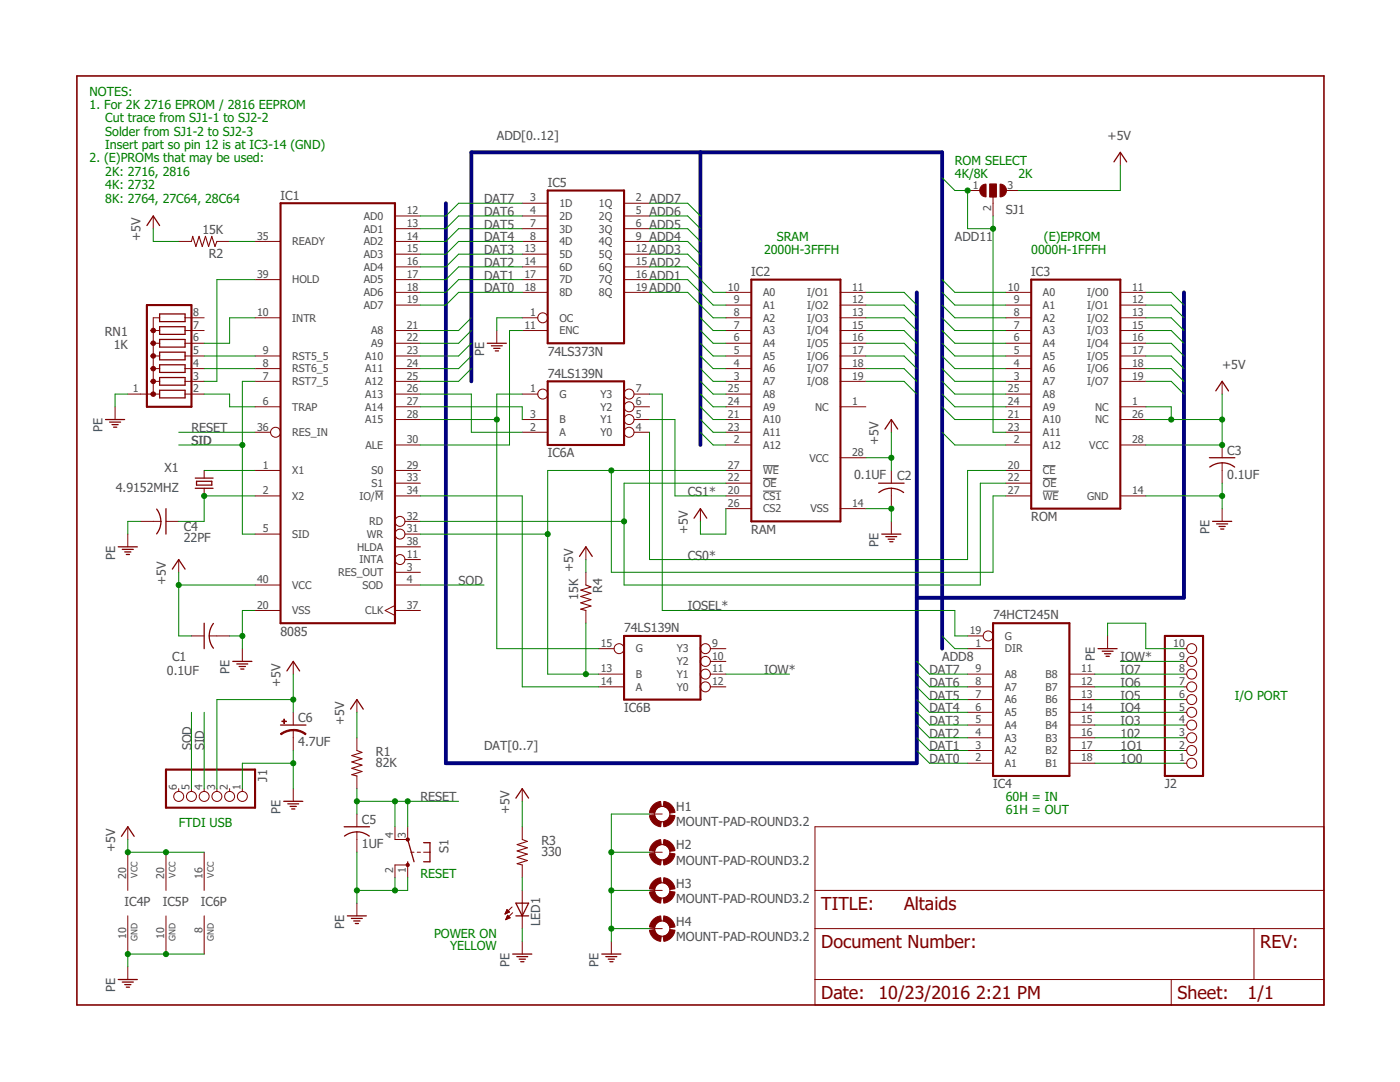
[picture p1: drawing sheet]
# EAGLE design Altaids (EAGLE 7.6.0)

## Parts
C1  0.1UF  C-US025-025X050  [C025-025X050]
C2  0.1UF  C-US025-025X050  [C025-025X050]
C3  0.1UF  C-US025-025X050  [C025-025X050]
C4  22PF  C-US025-025X050  [C025-025X050]
C5  1UF  C-US025-025X050  [C025-025X050]
C6  4.7UF  CAP_POLPTH1  [CPOL-RADIAL-100UF-25V]
H1  MOUNT-PAD-ROUND3.2  [3,2-PAD]
H2  MOUNT-PAD-ROUND3.2  [3,2-PAD]
H3  MOUNT-PAD-ROUND3.2  [3,2-PAD]
H4  MOUNT-PAD-ROUND3.2  [3,2-PAD]
IC1  8085  [DIL40]
IC2  RAM  6264A  [DIL28-6]
IC3  ROM  28C64C  [DIL28-6]
IC4  74HCT245N  74LS245N  [DIL20]
IC5  74LS373N  [DIL20]
IC6  74LS139N  [DIL16]
J1  PINHD-1X6  [1X06]
J2  PINHD-1X10  [1X10]
LED1  LED3MM  [LED3MM]
R1  82K  R-US_0207/10  [0207/10]
R2  15K  R-US_0207/10  [0207/10]
R3  330  R-US_0207/10  [0207/10]
R4  15K  R-US_0207/10  [0207/10]
RN1  1K  G07R  [SIL8]
S1  10-XX  [B3F-10XX]
SJ1  SJ2W  [SJ_2]
X1  4.9152MHZ  CRYSTALHC49U-H  [HC49U-H]

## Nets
1O0: IC4.18(B1) J2.1
1O1: IC4.17(B2) J2.2
102: IC4.16(B3) J2.3
+5V: C1.1 C2.1 C3.1 C6.1(+) IC1.40(VCC) IC2.26(CS2) IC2.28(VCC) IC3.1(NC) IC3.26(NC) IC3.28(VCC) IC4.20(VCC) IC5.20(VCC) IC6.16(P:VCC) J1.3 R1.1 R2.2 R3.1 R4.1 SJ1.3
ADD0: IC2.10(A0) IC3.10(A0) IC5.19(8Q)
ADD1: IC2.9(A1) IC3.9(A1) IC5.16(7Q)
ADD2: IC2.8(A2) IC3.8(A2) IC5.15(6Q)
ADD3: IC2.7(A3) IC3.7(A3) IC5.12(5Q)
ADD4: IC2.6(A4) IC3.6(A4) IC5.9(4Q)
ADD5: IC2.5(A5) IC3.5(A5) IC5.6(3Q)
ADD6: IC2.4(A6) IC3.4(A6) IC5.5(2Q)
ADD7: IC2.3(A7) IC3.3(A7) IC5.2(1Q)
ADD8: IC1.21(A8) IC2.25(A8) IC3.25(A8) IC4.1(DIR)
ADD9: IC1.22(A9) IC2.24(A9) IC3.24(A9)
ADD10: IC1.23(A10) IC2.21(A10) IC3.21(A10)
ADD11: IC1.24(A11) IC2.23(A11) IC3.23(A11) SJ1.1 SJ1.2
ADD12: IC1.25(A12) IC2.2(A12) IC3.2(A12)
CS0*: IC3.20(!CE) IC6.4(A:Y0)
CS1*: IC2.20(!CS1) IC6.5(A:Y1)
DAT0: IC1.12(AD0) IC2.11(I/O1) IC3.11(I/O0) IC4.2(A1) IC5.18(8D)
DAT1: IC1.13(AD1) IC2.12(I/O2) IC3.12(I/O1) IC4.3(A2) IC5.17(7D)
DAT2: IC1.14(AD2) IC2.13(I/O3) IC3.13(I/O2) IC4.4(A3) IC5.14(6D)
DAT3: IC1.15(AD3) IC2.15(I/O4) IC3.15(I/O3) IC4.5(A4) IC5.13(5D)
DAT4: IC1.16(AD4) IC2.16(I/O5) IC3.16(I/O4) IC4.6(A5) IC5.8(4D)
DAT5: IC1.17(AD5) IC2.17(I/O6) IC3.17(I/O5) IC4.7(A6) IC5.7(3D)
DAT6: IC1.18(AD6) IC2.18(I/O7) IC3.18(I/O6) IC4.8(A7) IC5.4(2D)
DAT7: IC1.19(AD7) IC2.19(I/O8) IC3.19(I/O7) IC4.9(A8) IC5.3(1D)
IO3: IC4.15(B4) J2.4
IO4: IC4.14(B5) J2.5
IO5: IC4.13(B6) J2.6
IO6: IC4.12(B7) J2.7
IO7: IC4.11(B8) J2.8
IOSEL*: IC4.19(G) IC6.7(A:Y3)
IOW*: IC6.11(B:Y1) J2.9
N$1: IC1.35(READY) R2.1
N$2: IC1.39(HOLD) RN1.3
N$3: IC1.10(INTR) RN1.6
N$4: IC1.9(RST5_5) RN1.5
N$5: IC1.8(RST6_5) RN1.4
N$6: IC1.6(TRAP) RN1.2
N$7: IC1.28(A15) IC6.1(A:G) IC6.15(B:G)
N$8: IC1.31(WR) IC2.27(!WE) IC3.27(!WE) IC6.13(B:B) R4.2
N$16: LED1.A R3.2
N$17: C4.1 IC1.2(X2) X1.1
N$18: IC1.1(X1) X1.2
N$20: IC1.34(IO/!M) IC6.14(B:A)
N$21: IC1.30(ALE) IC5.11(ENC)
N$23: IC1.27(A14) IC6.3(A:B)
N$24: IC1.26(A13) IC6.2(A:A)
N$25: IC1.32(RD) IC2.22(!OE) IC3.22(!OE)
PE: C1.2 C2.2 C3.2 C4.2 C5.2 C6.2(-) H1.B3,2(MOUNT) H2.B3,2(MOUNT) H3.B3,2(MOUNT) H4.B3,2(MOUNT) IC1.20(VSS) IC2.14(VSS) IC3.14(GND) IC4.10(GND) IC5.1(OC) IC5.10(GND) IC6.8(P:GND) J1.1 J2.10 LED1.K(C) RN1.1 S1.1(S) S1.2(S1)
RESET: C5.1 IC1.36(RES_IN) R1.2 S1.3(P) S1.4(P1)
SID: IC1.5(SID) IC1.7(RST7_5) J1.4
SOD: IC1.4(SOD) J1.5
Unconnected: IC1.3(RES_OUT) IC1.11(INTA) IC1.29(S0) IC1.33(S1) IC1.37(CLK) IC1.38(HLDA) IC2.1(NC) IC6.6(A:Y2) IC6.9(B:Y3) IC6.10(B:Y2) IC6.12(B:Y0) J1.2 J1.6 RN1.7 RN1.8

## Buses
ADD[0..12]
DAT[0..7]

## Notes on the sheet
- ROM SELECT
- 4K/8K | 2K
- NOTES:
  1. For 2K 2716 EPROM / 2816 EEPROM
      Cut trace from SJ1-1 to SJ2-2
      Solder from SJ1-2 to SJ2-3
      Insert part so pin 12 is at IC3-14 (GND)
  2. (E)PROMs that may be used:
      2K: 2716, 2816
      4K: 2732
      8K: 2764, 27C64, 28C64
- SRAM | (E)EPROM
- 2000H-3FFFH | 0000H-1FFFH
- I/O PORT
- 60H = IN
  61H = OUT
- FTDI USB
- RESET
- POWER ON
- YELLOW

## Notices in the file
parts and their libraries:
SparkFun-Capacitors: Licensing: Creative Commons ShareAlike 4.0 International - https://creativecommons.org/licenses/by-sa/4.0
